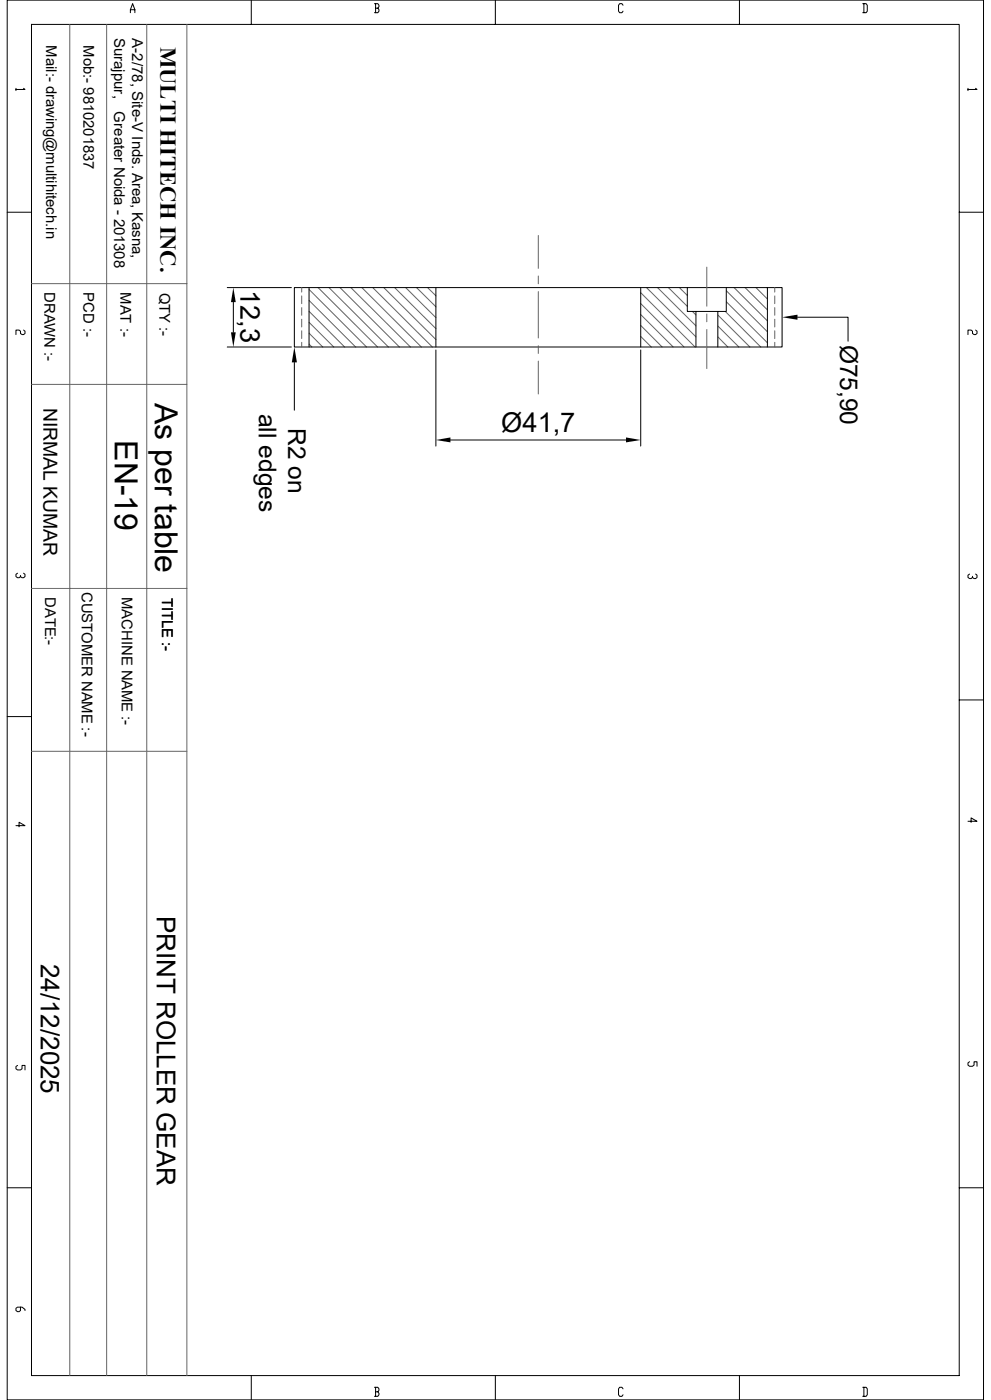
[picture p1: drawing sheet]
<svg xmlns="http://www.w3.org/2000/svg" width="297mm" height="420mm" viewBox="0 0 297 420" stroke-linecap="round" stroke-linejoin="round" font-family="sans-serif">
<g fill="none" stroke="#636466" stroke-width=".3">
<path d="M20.9 7.3v405.4M32 7.3v405.4M44 7.3v405.4M56 7.3v405.4M161.3 70.7v9.8M9.4 85.1h46.6M90.4 86.3v1.3M90.4 88.8v2.3M90.4 92.3v2.3M90.4 95.8v2.3M90.4 99.2v2.4M92.6 86.8l17.3 17.3"/>
<path d="M92.6 90.1l14 14M92.6 93.4l10.7 10.7M92.6 96.7l7.4 7.4M92.6 99.9l4.1 4.2M95.3 86.3l17.9 17.8M98.6 86.3l17.8 17.8M101.9 86.3l17.8 17.8M105.2 86.3l17.8 17.8M108.5 86.3l17.8 17.8M111.7 86.3l17.9 17.8M115 86.3l15.6 15.6M118.3 86.3l12.3 12.3"/>
<path d="M121.6 86.3l9 9M124.8 86.3l5.8 5.7M128.1 86.3l2.5 2.4M161.3 82.8v2.3M161.3 87.5v13.9M192 87.8l16.3 16.3M192 91.1l13 13M192 94.4l9.8 9.7M192 97.6l6.5 6.5M193.8 86.3l14.8 14.7M197.1 86.3l11.5 11.4M200.3 86.3l5.7 5.6"/>
<path d="M203.6 86.3l2.4 2.3M207.5 93.4l1.1 1.1M211.8 80.1v11.8M211.8 94.2v2.3M211.8 98.8v11.8M215.1 94.5l9.6 9.6M215.1 97.8l6.3 6.3M217.4 93.4l10.6 10.7M217.7 87.2l12.3 12.3M217.7 90.5l12.3 12.3M220 86.3l10 10M223.3 86.3l6.7 6.7"/>
<path d="M226.6 86.3l3.4 3.4M229.9 86.3l.1 .1M232.2 88.8v2.3M232.2 92.3v2.3M232.2 95.8v2.3M232.2 99.2v2.4M232.2 86.3v1.3M9.4 115.3h46.6M90.4 102.7v1.4M92.6 103.3l.9 .8M161.3 103.7v2.3M161.3 108.3v9.9"/>
<path d="M192 100.9l3.2 3.2M215.1 101l3 3.1M232.2 102.7v1.4M9.4 176.5h46.6M9.4 225.4h46.6"/>
</g>
<g fill="none" stroke="#000" stroke-width=".3">
<path d="M2.2 0h292.6v419.9h-292.6zM9.4 7.3h.1M9.4 7.3h278.1v405.4h-278.1zM39.1 3.8v-.9l.7-1.8 .6 1.8v.9M39.1 2.9h1.3M75.3 0v7.3M112.2 1.1h1l.4 .5v.4l-.4 .5M112.6 2.5h.6l.4 .4v.4l-.4 .5h-1M112.6 1.1v2.7M148.5 0v7.3M186.7 1.6l-.3-.5h-.7l-.3 .5v1.7l.3 .5h.7l.3-.5M221.6 0v7.3"/>
<path d="M258.6 1.1h1l.3 .5v1.7l-.3 .5h-1M258.9 1.1v2.7M4.8 26.5v.7M7.1 26.5l.4 .3h-2.7M290.1 26.5v.7M292.4 26.5l.4 .3h-2.7M2.2 63.7h7.2M287.5 63.7h7.3M7.1 99l.4 .4v.6l-.4 .4h-.5l-.5-.4v-.6l-.4-.4h-.9v1.4M68.1 86.3h19.2M69.9 90.6v9.1M88.2 86.3h146.2v17.8h-146.2z"/>
<path d="M92.6 86.3v17.8M130.6 86.3v17.8M192 86.3v17.8M206 86.3v7.1h11.7v-7.1M208.6 93.4v10.7M215.1 93.4v10.7M230 86.3v17.8M239 95.2h15.2v7.2M292.4 99l.4 .4v.6l-.4 .4h-.5l-.4-.4v-.6l-.5-.4h-.9v1.4M68.1 104.1h19.2M88.2 108.7v14.4M130.6 105v28.8"/>
<path d="M192 105v28.8M135 132h52.6M5.2 172l-.4 .3v.7l.4 .3h.5l.4-.3M7.1 172l.4 .3v.7l-.4 .3h-.5l-.5-.3v-.4M290.6 172.2l-.5 .4v.6l.5 .4h.4l.5-.4M292.4 172.2l.4 .4v.6l-.4 .4h-.5l-.4-.4v-.3M2.2 215h7.2M287.5 210h7.3M4.8 247.7h2.7l-1.8-1v1.3M290.1 246.4h2.7l-1.8-1v1.3M5.2 319.6l-.4 .4v.6l.4 .4h.9l.5-.4v-1h.9v1.4M290.6 318.5l-.5 .4v.6l.5 .4h.9l.4-.4v-1h.9v1.4"/>
<path d="M2.2 356.3h7.2M287.5 356.3h7.3M6.1 392.1v1l-.4 .4h-.5l-.4-.4v-.6l.4-.4h1.4l.9 .7v.3M75.3 412.7v7.2M112.2 416.2h1l.4 .4v.5l-.4 .4M112.6 417.5h.6l.4 .5v.4l-.4 .5h-1M112.6 416.2v2.7M148.5 412.7v7.2M186.7 416.6l-.3-.4h-.7l-.3 .4v1.8l.3 .5h.7l.3-.5M221.6 412.7v7.2M258.6 416.2h1l.3 .4v1.8l-.3 .5h-1M258.9 416.2v2.7"/>
</g>
<path d="M69.2 99.7h1.5l-.8 4.4zM69.9 86.3l.8 4.3h-1.5zM234.4 95.2l4.6-.8v1.5zM88.2 104.1l.8 4.6h-1.5zM130.6 132l4.4-.8v1.5zM187.6 131.2l4.4 .8-4.4 .7z" fill="#000"/>
<g font-size="9.6">
<text x="46.4" y="120.8" transform="rotate(90 46.4 120.8)">As per table</text>
<text x="34.4" y="132.1" transform="rotate(90 34.4 132.1)">EN-19</text>
</g>
<g font-size="8.2">
<text x="72.1" y="87" transform="rotate(90 72.1 87)">12,3</text>
<text x="150.2" y="129.7">Ø41,7</text>
</g>
<g font-size="7.8">
<text x="47" y="274.7" transform="rotate(90 47 274.7)">PRINT ROLLER GEAR</text>
<text x="12.2" y="289.1" transform="rotate(90 12.2 289.1)">24/12/2025</text>
</g>
<g font-size="7.4">
<text x="251.8" y="103.4" transform="rotate(90 251.8 103.4)">Ø75,90</text>
<text x="77.6" y="124.1" transform="rotate(90 77.6 124.1)">all edges</text>
<text x="86.4" y="128.5" transform="rotate(90 86.4 128.5)">R2 on</text>
</g>
<text font-size="6.8" x="48.1" y="14" transform="rotate(90 48.1 14)">MULTI HITECH INC.</text>
<text font-size="5.8" x="13.1" y="122.3" transform="rotate(90 13.1 122.3)">NIRMAL KUMAR</text>
<g font-size="4.5">
<text x="34.2" y="11.3" transform="rotate(90 34.2 11.3)">Surajpur,</text>
<text x="39.6" y="11.5" transform="rotate(90 39.6 11.5)">A-2/78, Site-V Inds. Area, Kasna,</text>
<text x="34.2" y="33.4" transform="rotate(90 34.2 33.4)">Greater Noida - 201308</text>
</g>
<g font-size="4.4">
<text x="13.8" y="13.6" transform="rotate(90 13.8 13.6)">Mail:- drawing@multihitech.in</text>
<text x="25" y="13.6" transform="rotate(90 25 13.6)">Mob:- 9810201837</text>
<text x="13.3" y="87.6" transform="rotate(90 13.3 87.6)">DRAWN :-</text>
<text x="25" y="87.6" transform="rotate(90 25 87.6)">PCD :-</text>
<text x="36.1" y="87.6" transform="rotate(90 36.1 87.6)">MAT :-</text>
<text x="47.8" y="87.8" transform="rotate(90 47.8 87.8)">QTY :-</text>
<text x="13.5" y="179.1" transform="rotate(90 13.5 179.1)">DATE:-</text>
<text x="24.5" y="177.5" transform="rotate(90 24.5 177.5)">CUSTOMER NAME :-</text>
<text x="36.5" y="179.1" transform="rotate(90 36.5 179.1)">MACHINE NAME :-</text>
<text x="48.6" y="179.3" transform="rotate(90 48.6 179.3)">TITLE :-</text>
</g>
</svg>
